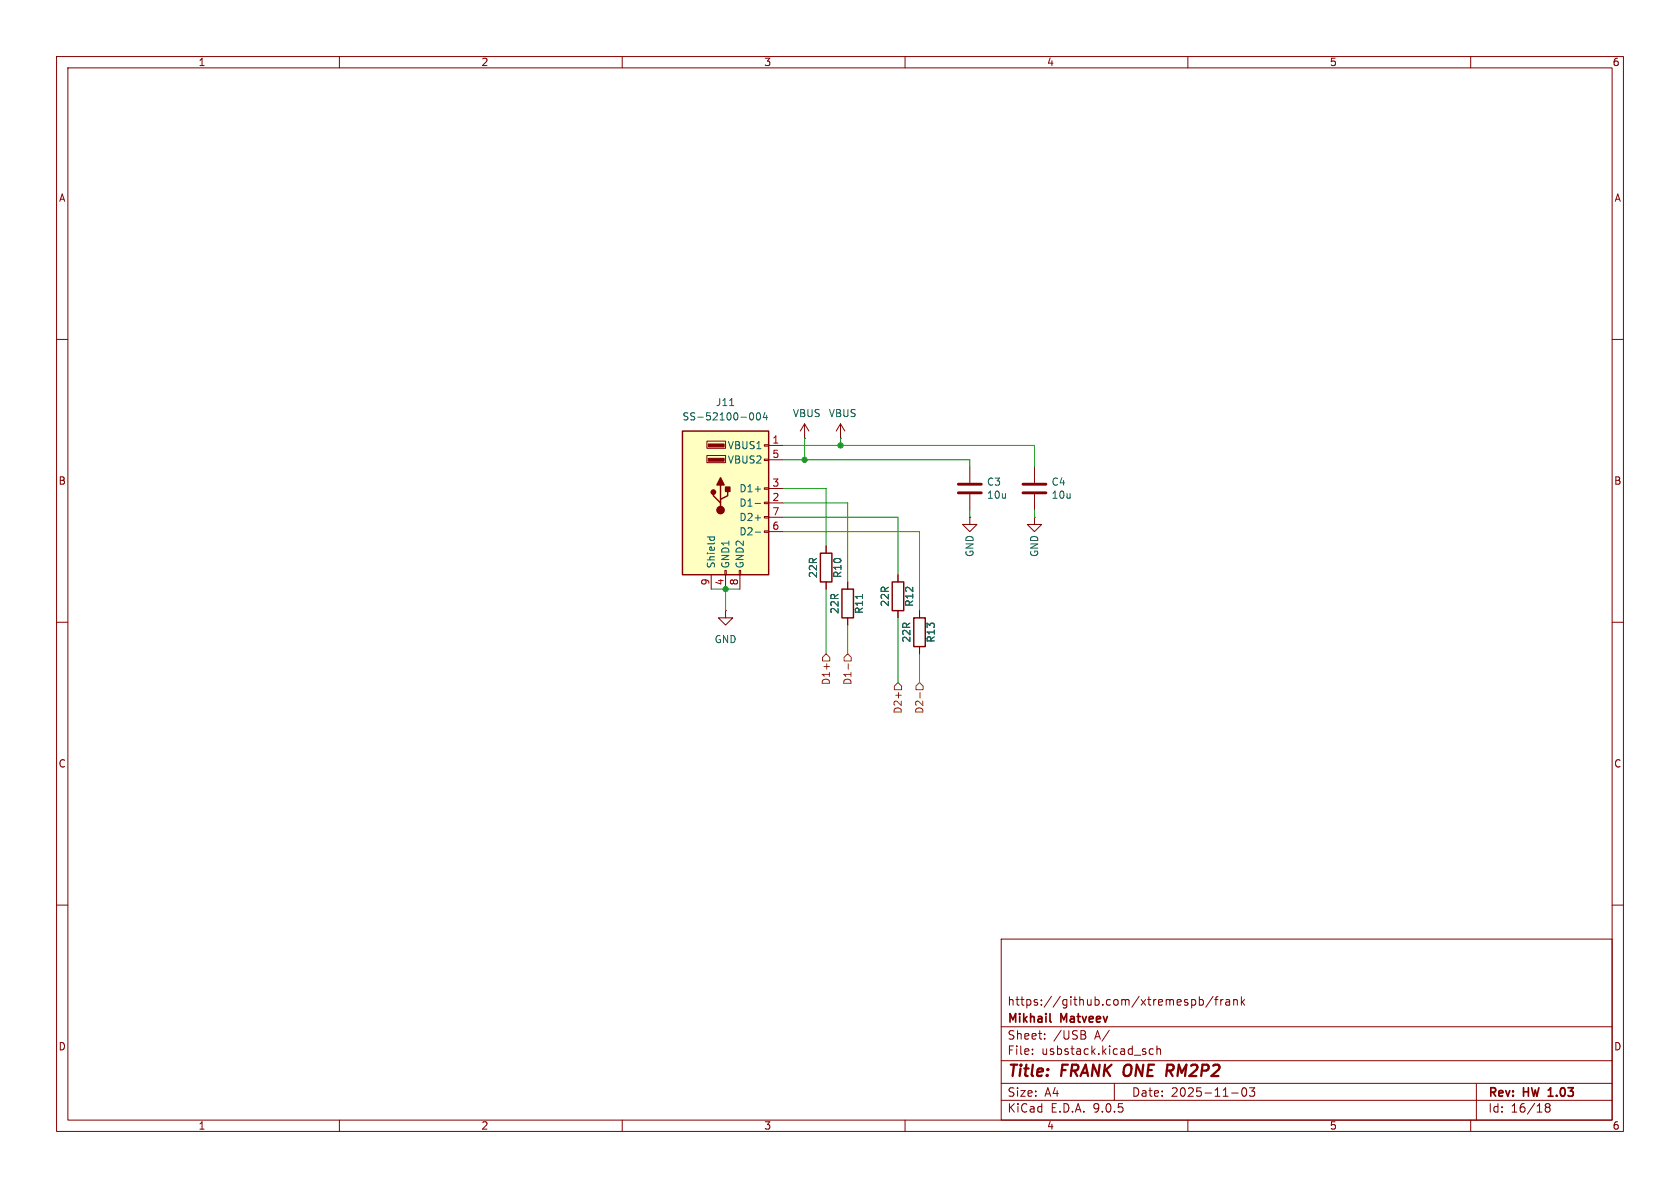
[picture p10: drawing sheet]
<svg xmlns="http://www.w3.org/2000/svg" width="297mm" height="210mm" viewBox="0 0 297 210" stroke-linecap="round" stroke-linejoin="round" font-family="sans-serif">
<g fill="none" stroke="#840000" stroke-width=".18">
<path d="M10 10h277v190h-277zM12 12h273v186h-273zM60 10v2M110 10v2M160 10v2M210 10v2M260 10v2M10 60h2M142.2 77.5h.1M142.2 74.9l-.7 1.3M142.2 74.9l.8 1.3M142.2 74.9v2.6"/>
<path d="M148.6 77.5h.1M148.6 74.9l-.8 1.3M148.6 74.9l.8 1.3M148.6 74.9v2.6M285 60h2M146 96.5v1.3M171.4 91.4v1.3h1.3l-1.3 1.3-1.2-1.3h1.2M171.4 91.4h.1M171.4 82.6v2.7M171.4 87.4v2.8M182.9 91.4v1.3h1.2l-1.2 1.3-1.3-1.3h1.3M182.9 91.4h.1"/>
<path d="M182.9 82.6v2.7M182.9 87.4v2.8M10 110h2M128.3 108v1.2h1.2l-1.2 1.3-1.3-1.3h1.3M128.3 108h.1M146 102.9v1.2M149.9 102.9v1.2M149.9 109.2v1.3M158.7 101.6v1.3M158.7 108v1.2M162.6 108v1.2M162.6 114.3v1.3"/>
<path d="M285 110h2M10 160h2M177 166h108v32h-108zM210.7 176.8l.4-.1 .3 .3v.4l-.2 .2h-.5M212 176.8l.5-.1 .2 .3v.4l-.1 .2h-.6M212 176.2v1.5M214.5 176.1l-1.3 2M214.7 176.7h.6M215.3 176.2l-.3 .2v1.3M215.8 176.7v1M216.2 176.7l-.2 .1-.2 .2M216.7 176.8h.6l.1 .9"/>
<path d="M217.4 177.1h-.5a.29 .29 0 0 0-.2 .3 .29 .29 0 0 0 .2 .3l.5-.1M218.1 176.8l.2-.1 .4 .1v.9M218.1 176.7v1M219.5 176.2v1.5M219.6 177.1l.4 .6M220 176.7l-.5 .6M285 160h2M60 198v2M110 198v2M160 198v2M177 194.5h108M177 191.5h108"/>
<path d="M177 187.5h108M177 181.5h108M182.5 186.3v.1M182.5 185.5v.1M184.7 183.6v.1M184.7 182.8v.1M191.6 182.9a.4 .4 0 0 1 .4 .4 .4 .4 0 0 1-.3 .4M191.7 182.3l.2 .2-.2 .3M197 191.5v3M203.9 185.5l-.4-.1-.3 .3v.4l.1 .2h.6M204.5 185.5l.2-.1 .4 .1 .1 .9M204.5 184.9v1.5"/>
<path d="M210 198v2M217.7 193.2h1.2M219.7 192.4l.2-.1a.81 .81 0 0 1 .6 .6 .81 .81 0 0 1-.3 .8l-.2 .1a.81 .81 0 0 1-.3-1.4zM220.9 192.3h.9l-.5 .6 .4 .1v.7l-.2 .1h-.4l-.2-.1M260 198v2M261 191.5v6.5M273.5 195.7l-.3-.2 .3-.4 .4 .1 .1 .2-.3 .3M273.5 195.7l-.3 .3v.5l.3 .1 .4-.1 .1-.2v-.4l-.3-.2M273.5 195.7h.2"/>
</g>
<path d="M185.6 180.5l.2 .2M273.7 193.8h.9M273.8 192.6l-.1 .1" fill="none" stroke="#840000" stroke-width=".3"/>
<path d="M206.4 188.2h.8M206.8 189.3l.5 .9M207.2 189.2l-.9 .1" fill="none" stroke="#840000" stroke-width=".4"/>
<path d="M145 97.8h2.1v5.1h-2.1zM148.8 104.1h2.1v5.1h-2.1zM157.7 102.9h2.1v5.1h-2.1zM161.5 109.2h2.1v5.1h-2.1z" fill="none" stroke="#840000" stroke-width=".25"/>
<path d="M169.4 85.6h4.1M169.4 87.1h4.1M180.8 85.6h4.1M180.8 87.1h4.1" fill="none" stroke="#840000" stroke-width=".51"/>
<path d="M152.5 105.1v.7" fill="none" stroke="#006464" stroke-width=".18"/>
<path d="M120.6 76.2h15.3v25.4h-15.3z" fill="#ffffc2"/>
<path d="M120.6 76.2h15.3v25.4h-15.3zM126.1 87v.6l1.3 1.3v.6M127.4 85.7v2.6M128.7 86.4v1.2l-1.3 .7v.6" fill="none" stroke="#840000" stroke-width=".25"/>
<g fill="#840000" stroke="#840000" stroke-width=".25">
<path d="M127.4 84.5l.6 1.2h-1.3z"/>
<path d="M128.3 86.1h.7v.8h-.7z"/>
<circle cx="126.1" cy="87" r=".38"/>
<circle cx="127.4" cy="90.2" r=".63"/>
</g>
<g fill="#840000" stroke="#840000" stroke-width=".18">
<path d="M125.2 78.5h2.8v.5h-2.8z"/>
<path d="M125.2 81h2.8v.5h-2.8z"/>
</g>
<g fill="none" stroke="#840000" stroke-width=".18">
<path d="M125 78h3.3v1.2h-3.3zM135.1 78.6h.8v.3h-.8zM135.9 78.7h2.5M125 80.5h3.3v1.3h-3.3zM135.1 81.2h.8v.2h-.8zM135.1 86.2h.8v.3h-.8zM135.1 88.8h.8v.2h-.8zM135.1 91.3h.8v.3h-.8zM135.1 93.9h.8v.2h-.8zM135.9 81.3h2.5M135.9 86.4h2.5M135.9 88.9h2.5"/>
<path d="M135.9 91.4h2.5M135.9 94h2.5M146 96.5v1.3M125.7 101.6v2.5M128.1 100.8h.3v.8h-.3zM128.3 101.6v2.5M130.7 100.8h.2v.8h-.2zM130.8 101.6v2.5M146 102.9v1.2M149.9 102.9v1.2M149.9 109.2v1.3M158.7 101.6v1.3"/>
<path d="M158.7 108v1.2M162.6 108v1.2M162.6 114.3v1.3"/>
</g>
<g fill="none" stroke="#006464" stroke-width=".18">
<path d="M129 71.7h.7M132.5 73.5l.1-.4 .2-.1a.68 .68 0 0 1 .4 .6 .68 .68 0 0 1-.4 .6l-.2-.1-.1-.3M133.8 73.1l.2-.1a.68 .68 0 0 1 .5 .6 .68 .68 0 0 1-.5 .6l-.2-.1-.1-.3zM135.2 72.9l-.3 .9h.8M135.5 73.4v.8M125 94.9h1.3M125.5 94.9v.4M126.2 94.9l.1 .4M133.5 86.5h1M133.5 89h1M133.5 91.5h1M133.5 94.1h1"/>
<path d="M152.5 105.1v.7"/>
</g>
<path d="M146 115.6l.7 .6v.6h-1.3v-.6zM146.1 117.3v1M149.2 116.2l.7-.6 .6 .6v.6h-1.3zM150 117.3v1M158.7 120.7l.7 .6v.6h-1.3v-.6zM158.8 122.4v1M162.6 120.7l.6 .6v.6h-1.3v-.6zM162.7 122.4v1" fill="none" stroke="#725600" stroke-width=".18"/>
<g fill="none" stroke="#009600" stroke-width=".18">
<path d="M138.4 78.7h44.5v3.9M142.2 77.5v3.8M148.6 77.5v1.2M138.4 86.4h7.6v10.1M138.4 94h24.2v14M138.4 91.4h20.3v10.2M138.4 88.9h11.5v14M138.4 81.3h33v1.3M171.4 90.2v1.2M182.9 90.2v1.2M125.7 104.1h5.1M128.3 104.1v3.9"/>
<path d="M146 104.1v11.5M149.9 110.5v5.1M158.7 109.2v11.5M162.6 115.6v5.1"/>
</g>
<g fill="#009600" stroke="#009600" stroke-width=".18">
<circle cx="148.6" cy="78.7" r=".46"/>
<circle cx="142.2" cy="81.3" r=".46"/>
<circle cx="128.3" cy="104.1" r=".46"/>
</g>
<g font-size="2.8" fill="#840000">
<text x="178" y="190.9">Title:</text>
<text x="187.7" y="190.9">FRANK ONE</text>
<text x="207.8" y="190.9">RM2P2</text>
</g>
<g font-size="2.1" fill="#840000">
<text x="178" y="178">https://github.com/xtremespb/frank</text>
<text x="178" y="184">Sheet:</text>
<text x="178" y="181.2">Mikhail</text>
<text x="186.2" y="184">/USB</text>
<text x="187.6" y="181.2">Matveev</text>
<text x="193.6" y="184">A/</text>
<text x="178" y="186.7">File:</text>
<text x="184.1" y="186.7">usbstack.kicad_sch</text>
<text x="178" y="196.9">KiCad</text>
<text x="178" y="194.1">Size:</text>
<text x="184.7" y="194.1">A4</text>
<text x="185.7" y="196.9">E.D.A.</text>
<text x="193.3" y="196.9">9.0.5</text>
<text x="200" y="194.1">Date:</text>
<text x="207" y="194.1">2025-11-03</text>
<text x="263" y="194.3">Rev:</text>
<text x="263" y="196.9">Id:</text>
<text x="267.1" y="196.9">16/18</text>
<text x="269.4" y="194.3">HW</text>
<text x="274.4" y="194.3">1.03</text>
</g>
<g font-size="1.8" fill="#840000">
<text x="35" y="11.9">1</text>
<text x="85" y="11.9">2</text>
<text x="135" y="11.9">3</text>
<text x="185" y="11.9">4</text>
<text x="235" y="11.9">5</text>
<text x="285" y="11.9">6</text>
<text x="10.3" y="35.9">A</text>
<text x="285.3" y="35.9">A</text>
<text x="10.3" y="85.9">B</text>
<text x="285.3" y="85.9">B</text>
<text x="10.3" y="135.9">C</text>
<text x="285.3" y="135.9">C</text>
<text x="10.3" y="185.9">D</text>
<text x="285.3" y="185.9">D</text>
<text x="35" y="199.9">1</text>
<text x="85" y="199.9">2</text>
<text x="135" y="199.9">3</text>
<text x="185" y="199.9">4</text>
<text x="235" y="199.9">5</text>
<text x="285" y="199.9">6</text>
</g>
<g font-size="1.8" fill="#006464">
<text x="126.5" y="72">J11</text>
<text x="120.5" y="74.5">SS-52100-004</text>
<text x="140.1" y="73.9">VBUS</text>
<text x="146.4" y="73.9">VBUS</text>
<text x="128.6" y="79.6">VBUS1</text>
<text x="128.6" y="82.1">VBUS2</text>
<text x="130.6" y="87.2">D1+</text>
<text x="130.6" y="89.8">D1-</text>
<text x="174.4" y="86.1">C3</text>
<text x="174.4" y="88.4">10u</text>
<text x="185.8" y="86.1">C4</text>
<text x="185.8" y="88.4">10u</text>
<text x="130.6" y="92.3">D2+</text>
<text x="130.6" y="94.8">D2-</text>
<text x="126.6" y="100.6" transform="rotate(-90 126.6 100.6)">Shield</text>
<text x="129.1" y="100.6" transform="rotate(-90 129.1 100.6)">GND1</text>
<text x="131.7" y="100.6" transform="rotate(-90 131.7 100.6)">GND2</text>
<text x="172.3" y="98.6" transform="rotate(-90 172.3 98.6)">GND</text>
<text x="183.7" y="98.6" transform="rotate(-90 183.7 98.6)">GND</text>
<text x="144.6" y="102.3" transform="rotate(-90 144.6 102.3)">22R</text>
<text x="148.9" y="102.3" transform="rotate(-90 148.9 102.3)">R10</text>
<text x="157.3" y="107.4" transform="rotate(-90 157.3 107.4)">22R</text>
<text x="161.6" y="107.4" transform="rotate(-90 161.6 107.4)">R12</text>
<text x="126.2" y="113.9">GND</text>
<text x="148.4" y="108.6" transform="rotate(-90 148.4 108.6)">22R</text>
<text x="152.8" y="108.6" transform="rotate(-90 152.8 108.6)">R11</text>
<text x="161.1" y="113.7" transform="rotate(-90 161.1 113.7)">22R</text>
<text x="165.5" y="113.7" transform="rotate(-90 165.5 113.7)">R13</text>
</g>
<g font-size="1.8" fill="#a90000">
<text x="136.5" y="78.5">1</text>
<text x="136.5" y="81">5</text>
<text x="136.5" y="86.1">3</text>
<text x="136.5" y="88.6">2</text>
<text x="136.5" y="91.2">7</text>
<text x="136.5" y="93.7">6</text>
<text x="125.5" y="103.6" transform="rotate(-90 125.5 103.6)">9</text>
<text x="128" y="103.6" transform="rotate(-90 128 103.6)">4</text>
<text x="130.6" y="103.6" transform="rotate(-90 130.6 103.6)">8</text>
</g>
<g font-size="1.8" fill="#725600">
<text x="146.9" y="121.2" transform="rotate(-90 146.9 121.2)">D1+</text>
<text x="150.7" y="121.2" transform="rotate(-90 150.7 121.2)">D1-</text>
<text x="159.6" y="126.3" transform="rotate(-90 159.6 126.3)">D2+</text>
<text x="163.4" y="126.3" transform="rotate(-90 163.4 126.3)">D2-</text>
</g>
</svg>
